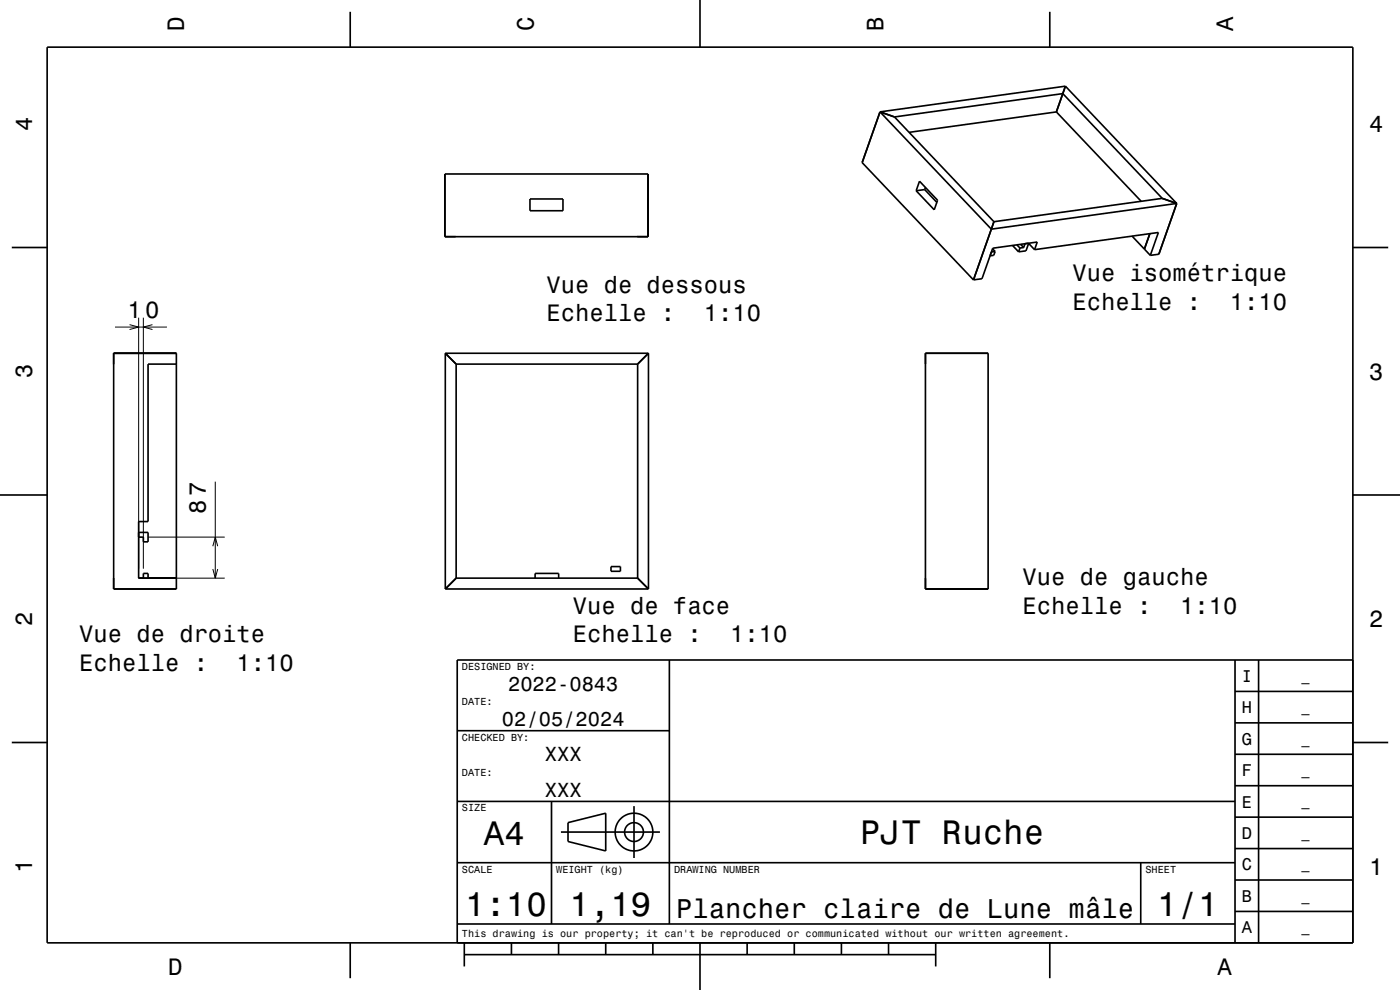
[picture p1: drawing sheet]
<svg xmlns="http://www.w3.org/2000/svg" width="297mm" height="210mm" viewBox="0 0 297 210" stroke-linecap="round" stroke-linejoin="round" font-family="sans-serif">
<path d="M24.4 69.4h11M27.5 68.9l1.9 .5-1.9 .5M29.4 67.4v53.2M30.4 67.4v53.2M32.3 68.9l-1.9 .5 1.9 .5M31.4 113.9h16.3M45.2 115.9l.5-2 .5 2M45.7 102.2v20.4M31.4 122.6h16.3M45.2 120.7l.5 1.9 .5-1.9" fill="none" stroke="#000" stroke-width=".21"/>
<g fill="none" stroke="#000" stroke-width=".35">
<path d="M10 10h277v190h-277zM74.3 2.5v7.5M148.5 0v10M222.7 2.5v7.5M226 18.3l-39.3 5.4M226 18.3l-1.9 5.4M226 18.3l23.6 24.9M94.4 36.9h43.1v13.3h-43.1zM186.7 23.7l-3.8 10.8 23.6 24.9M186.7 23.7l3.1 1.1M186.7 23.7l23.6 24.9M189.8 24.8l21.1 22.2"/>
<path d="M189.8 24.8l35.7-4.9 21.1 22.2M195.1 38.4l3.8 4.1-.7 2-3.8-4zM196.3 39.8l-.1 .4M224.1 23.7l-31.2 4.4M224.1 23.7l18 19M2.5 52.5h7.5M112.4 42.2h7v2.5h-7zM196.2 40.2l2.5 2.7M196.2 40.2l-1.8 .3M210.3 48.6l-3.8 10.8M210.3 53.5l.8-.2-.3 .9-.8 .1zM210.6 52.8l.5 .5"/>
<path d="M210.9 47l-.6 1.6M214.8 52.1l1.3 1.3M215.7 51.9l.7 .7M216.4 52.6l-.3 .8M216.5 51.8l.7 .7M217.2 52.5l-.8 .1M217.4 51.7l-.2 .8M218.2 51.6l1.3 1.4M218.2 51.6l-.5 1.6-1.6 .2M219.5 53l.5-1.7-9.4 1.3-2.3 6.5-1.8 .3M219.5 53l26.2-3.7-1.7 4.9M240.2 50.1l3.8 4.1"/>
<path d="M243.9 49.6l-1.1 3.2M246.6 42.1l3 1.1M246.6 42.1l-35.7 4.9M249.6 43.2l-39.3 5.4M249.6 43.2l-3.8 10.7-1.8 .3M287 52.5h7.5M24.1 74.9h13.3v50h-13.3zM37.4 77.2h-6v33.4h-2v12h8M94.5 74.9v50M94.5 74.9l2.3 2.3M94.5 74.9h43.1M96.8 77.2v45.4"/>
<path d="M96.8 77.2h38.5M135.3 77.2v45.4M137.6 74.9l-2.3 2.3M137.6 74.9v50M196.3 74.9h13.3v50h-13.3zM0 105h10M29.4 112.9h2v2h-1v-1h-1M287 105h10M30.4 122.6v-1h1v1M94.5 124.9h43.1M96.8 122.6l-2.3 2.3M96.8 122.6h38.5"/>
<path d="M113.5 122.6v-1h5v1M129.6 120.2h2v1h-2zM135.3 122.6l2.3 2.3M142 140v56M262 140v60M267 140v60M287 140h-190v60M2.5 157.5h7.5M97 155h45M262 153.3h25M262 146.7h25M287 157.5h7.5"/>
<path d="M97 170h165M117 170v26M119 176.5h21M120.5 174.5l8-2v8l-8-2zM134.5 171v11M262 173.3h25M262 166.7h25M262 160h25M97 196h165M97 183h165M242 183v13M262 193.3h25"/>
<path d="M262 186.7h25M262 180h25M74.3 200v7.5M98.5 202.5h100M98.5 200v5M108.5 200v2.5M118.5 200v2.5M128.5 200v2.5M138.5 200v2.5M148.5 200v10M158.5 200v2.5M168.5 200v2.5"/>
<path d="M178.5 200v2.5M188.5 200v2.5M198.5 200v5M222.7 200v7.5"/>
<circle cx="134.5" cy="176.5" r="2"/>
<circle cx="134.5" cy="176.5" r="4"/>
</g>
<g font-size="7.2">
<text x="102.7" y="179.3">A4</text>
<text x="182.5" y="179.1">PJT Ruche</text>
<text x="98.7" y="194.3">1:10</text>
<text x="120.8" y="194.3">1,19</text>
<text x="245.5" y="194.3">1/1</text>
</g>
<text font-size="5.8" x="143.4" y="194.6">Plancher claire de Lune mâle</text>
<g font-size="5">
<text x="39" y="6.5" transform="rotate(-90 39 6.5)">D</text>
<text x="113.2" y="6.5" transform="rotate(-90 113.2 6.5)">C</text>
<text x="187.4" y="6.5" transform="rotate(-90 187.4 6.5)">B</text>
<text x="261.6" y="6.5" transform="rotate(-90 261.6 6.5)">A</text>
<text x="6.8" y="27.8" transform="rotate(-90 6.8 27.8)">4</text>
<text x="290.5" y="28.1">4</text>
<text x="227.5" y="59.7">Vue isométrique</text>
<text x="115.9" y="62.1">Vue de dessous</text>
<text x="227.5" y="65.7">Echelle :</text>
<text x="260.9" y="65.7">1:10</text>
<text x="27.1" y="67.4">10</text>
<text x="115.9" y="68.1">Echelle :</text>
<text x="149.3" y="68.1">1:10</text>
<text x="6.8" y="80.3" transform="rotate(-90 6.8 80.3)">3</text>
<text x="290.5" y="80.6">3</text>
<text x="43.7" y="108.9" transform="rotate(-90 43.7 108.9)">87</text>
<text x="216.9" y="124.2">Vue de gauche</text>
<text x="121.5" y="130.2">Vue de face</text>
<text x="216.9" y="130.2">Echelle :</text>
<text x="250.3" y="130.2">1:10</text>
<text x="6.8" y="132.8" transform="rotate(-90 6.8 132.8)">2</text>
<text x="16.8" y="136.2">Vue de droite</text>
<text x="121.5" y="136.2">Echelle :</text>
<text x="154.9" y="136.2">1:10</text>
<text x="290.5" y="133.1">2</text>
<text x="16.8" y="142.2">Echelle :</text>
<text x="50.2" y="142.2">1:10</text>
<text x="6.8" y="185.3" transform="rotate(-90 6.8 185.3)">1</text>
<text x="290.5" y="185.6">1</text>
<text x="35.7" y="206.8">D</text>
<text x="258.3" y="206.8">A</text>
</g>
<g font-size="4.3">
<text x="107.8" y="146.5">2022-0843</text>
<text x="106.5" y="154">02/05/2024</text>
<text x="115.6" y="161.5">XXX</text>
<text x="115.6" y="169">XXX</text>
</g>
<g font-size="3.6">
<text x="263.4" y="144.6">I</text>
<text x="263.4" y="151.3">H</text>
<text x="263.4" y="158">G</text>
<text x="263.4" y="164.6">F</text>
<text x="263.4" y="171.3">E</text>
<text x="263.4" y="178">D</text>
<text x="263.4" y="184.6">C</text>
<text x="263.4" y="191.3">B</text>
<text x="263.4" y="198">A</text>
</g>
<g font-size="2.9">
<text x="276.1" y="144.4">_</text>
<text x="276.1" y="151">_</text>
<text x="276.1" y="157.7">_</text>
<text x="276.1" y="164.4">_</text>
<text x="276.1" y="171">_</text>
<text x="276.1" y="177.7">_</text>
<text x="276.1" y="184.4">_</text>
<text x="276.1" y="191.1">_</text>
<text x="276.1" y="197.7">_</text>
</g>
<g font-size="2.2">
<text x="98" y="142.1">DESIGNED BY:</text>
<text x="98" y="149.6">DATE:</text>
<text x="98" y="157.1">CHECKED BY:</text>
<text x="98" y="164.6">DATE:</text>
<text x="98" y="172.1">SIZE</text>
<text x="98" y="185.1">SCALE</text>
<text x="118" y="185.1">WEIGHT (kg)</text>
<text x="143" y="185.1">DRAWING NUMBER</text>
<text x="243" y="185.1">SHEET</text>
<text x="98" y="198.8">This drawing is our property; it can't be reproduced or communicated without our written agreement.</text>
</g>
</svg>
